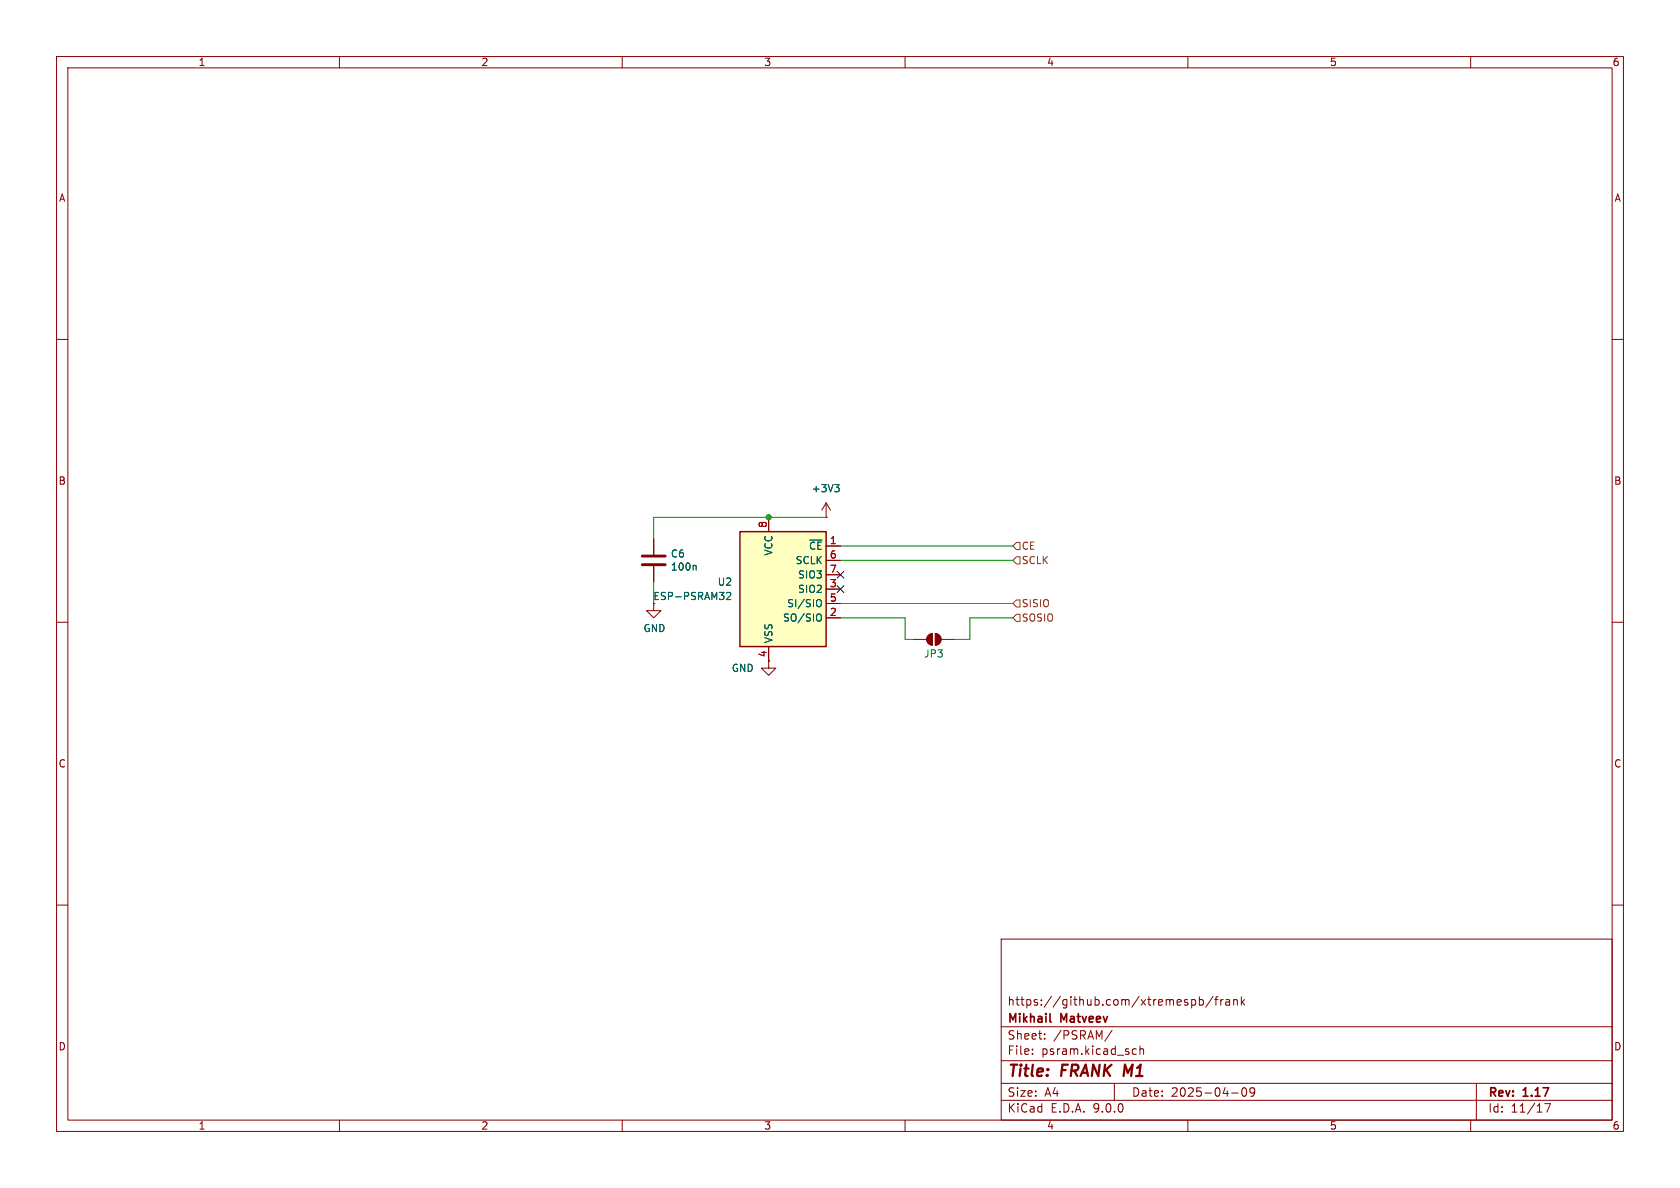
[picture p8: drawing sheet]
<svg xmlns="http://www.w3.org/2000/svg" width="297mm" height="210mm" viewBox="0 0 297 210" stroke-linecap="round" stroke-linejoin="round" font-family="sans-serif">
<g fill="none" stroke="#840000" stroke-width=".18">
<path d="M10 10h277v190h-277zM12 12h273v186h-273zM60 10v2M110 10v2M160 10v2M210 10v2M260 10v2M10 60h2M285 60h2M115.6 95.3v2.7M10 110h2M115.6 100.1v2.8"/>
<path d="M285 110h2M10 160h2M177 166h108v32h-108zM210.7 176.8l.4-.1 .3 .3v.4l-.2 .2h-.5M212 176.8l.5-.1 .2 .3v.4l-.1 .2h-.6M212 176.2v1.5M214.5 176.1l-1.3 2M214.7 176.7h.6M215.3 176.2l-.3 .2v1.3M215.8 176.7v1M216.2 176.7l-.2 .1-.2 .2M216.7 176.8h.6l.1 .9"/>
<path d="M217.4 177.1h-.5a.29 .29 0 0 0-.2 .3 .29 .29 0 0 0 .2 .3l.5-.1M218.1 176.8l.2-.1 .4 .1v.9M218.1 176.7v1M219.5 176.2v1.5M219.6 177.1l.4 .6M220 176.7l-.5 .6M285 160h2M60 198v2M110 198v2M160 198v2M177 194.5h108M177 191.5h108"/>
<path d="M177 187.5h108M177 181.5h108M182.5 186.3v.1M182.5 185.5v.1M184.7 183.6v.1M184.7 182.8v.1M196.6 182.1l-1.3 2M197 191.5v3M200.3 186.3h.6M200.3 185.5h.6M201.5 185.5l.2-.1 .4 .1 .1 .9M201.5 184.9v1.5"/>
<path d="M210 198v2M217.7 193.2h1.2M219.7 192.4l.2-.1a.81 .81 0 0 1 .6 .6 .81 .81 0 0 1-.3 .8l-.2 .1a.81 .81 0 0 1-.3-1.4zM221.8 192.9l-.3 .3h-.3l-.2-.3 .1-.5 .4-.1 .2 .1a.99 .99 0 0 1-.3 1.4h-.3M260 198v2M261 191.5v6.5M273.1 195.1h1l-.6 1.5"/>
</g>
<path d="M185.6 180.5l.2 .2" fill="none" stroke="#840000" stroke-width=".3"/>
<path d="M113.5 98.3h4.1M113.5 99.8h4.1" fill="none" stroke="#840000" stroke-width=".51"/>
<path d="M122.9 99.9l.2 .2v.7" fill="none" stroke="#006464" stroke-width=".18"/>
<path d="M130.8 94h15.2v20.3h-15.2z" fill="#ffffc2"/>
<path d="M130.8 94h15.2v20.3h-15.2z" fill="none" stroke="#840000" stroke-width=".25"/>
<g fill="none" stroke="#840000" stroke-width=".18">
<path d="M115.6 95.3v2.7M135.9 91.4v2.6M146 91.4h.1M146 96.5h2.6M146 99.1h2.6M146 88.9l-.7 1.3M146 88.9l.8 1.3M146 88.9v2.5M115.6 106.7v1.3h1.2l-1.2 1.2-1.3-1.2h1.3M115.6 100.1v2.8M135.9 114.3v3.8h1.3l-1.3 1.3-1.3-1.3h1.3M146 101.6h2.6"/>
<path d="M146 104.1h2.6M146 106.7h2.6M146 109.2h2.6M161.3 113h2.5M164.1 112.3l.7-.3v2a1.02 1.02 0 0 1-.9-.6 1.02 1.02 0 0 1 .2-1.1zM165.4 112a1.02 1.02 0 0 1 1 1 1.02 1.02 0 0 1-1 1zM166.4 113h2.5"/>
</g>
<path d="M122.9 99.9l.2 .2v.7M147.6 85.7h.7l-.4 .5M148.1 86.2l.2 .2v.3l-.2 .2M128.5 104.8l.4-.1 .3 .4-.8 .9h.8M144.7 106a.43 .43 0 0 1 .5 .4v.4a.43 .43 0 0 1-.5 .5M144.9 108.5l.1 .1a.81 .81 0 0 1-.1 1.2" fill="none" stroke="#006464" stroke-width=".18"/>
<g fill="#840000" stroke="#840000" stroke-width=".18">
<path d="M164.1 112.3l.7-.3v2a1.02 1.02 0 0 1-.9-.6 1.02 1.02 0 0 1 .2-1.1z"/>
<path d="M165.4 112a1.02 1.02 0 0 1 1 1 1.02 1.02 0 0 1-1 1z"/>
</g>
<path d="M179.7 95.9h.6v1.3h-.6l-.6-.7zM179.7 98.4h.6v1.3h-.6l-.6-.6zM179.7 108.6h.6v1.3h-.6l-.6-.7zM179.7 106h.6v1.3h-.6l-.6-.6z" fill="none" stroke="#725600" stroke-width=".18"/>
<path d="M146 91.4h-30.4v3.9M148.6 96.5h30.5M148.6 99.1h30.5M115.6 102.9v3.8M148.6 109.2h11.4v3.8h1.3M148.6 106.7h30.5M179.1 109.2h-7.7v3.8h-2.5" fill="none" stroke="#009600" stroke-width=".18"/>
<path d="M148 103.5l1.2 1.2M148 101l1.2 1.2M149.2 103.5l-1.2 1.2M149.2 101l-1.2 1.2" fill="none" stroke="#000084" stroke-width=".18"/>
<circle cx="135.9" cy="91.4" r=".46" fill="#009600" stroke="#009600" stroke-width=".18"/>
<g font-size="2.8" fill="#840000">
<text x="178" y="190.9">Title:</text>
<text x="187.7" y="190.9">FRANK M1</text>
</g>
<g font-size="2.1" fill="#840000">
<text x="178" y="178">https://github.com/xtremespb/frank</text>
<text x="178" y="184">Sheet:</text>
<text x="178" y="181.2">Mikhail</text>
<text x="186.2" y="184">/PSRAM/</text>
<text x="187.6" y="181.2">Matveev</text>
<text x="178" y="186.7">File:</text>
<text x="184.1" y="186.7">psram.kicad_sch</text>
<text x="178" y="196.9">KiCad</text>
<text x="178" y="194.1">Size:</text>
<text x="184.7" y="194.1">A4</text>
<text x="185.7" y="196.9">E.D.A.</text>
<text x="193.3" y="196.9">9.0.0</text>
<text x="200" y="194.1">Date:</text>
<text x="207" y="194.1">2025-04-09</text>
<text x="263" y="194.3">Rev:</text>
<text x="263" y="196.9">Id:</text>
<text x="267.1" y="196.9">11/17</text>
<text x="269.4" y="194.3">1.17</text>
</g>
<g font-size="1.8" fill="#840000">
<text x="35" y="11.9">1</text>
<text x="85" y="11.9">2</text>
<text x="135" y="11.9">3</text>
<text x="185" y="11.9">4</text>
<text x="235" y="11.9">5</text>
<text x="285" y="11.9">6</text>
<text x="10.3" y="35.9">A</text>
<text x="285.3" y="35.9">A</text>
<text x="10.3" y="85.9">B</text>
<text x="285.3" y="85.9">B</text>
<text x="10.3" y="135.9">C</text>
<text x="285.3" y="135.9">C</text>
<text x="10.3" y="185.9">D</text>
<text x="285.3" y="185.9">D</text>
<text x="35" y="199.9">1</text>
<text x="85" y="199.9">2</text>
<text x="135" y="199.9">3</text>
<text x="185" y="199.9">4</text>
<text x="235" y="199.9">5</text>
<text x="285" y="199.9">6</text>
</g>
<g font-size="1.8" fill="#006464">
<text x="143.4" y="87.2">+3V3</text>
<text x="118.5" y="98.8">C6</text>
<text x="118.5" y="101.1">100n</text>
<text x="136.8" y="98.3" transform="rotate(-90 136.8 98.3)">VCC</text>
<text x="140.6" y="99.9">SCLK</text>
<text x="142.9" y="97.4">~{CE}</text>
<text x="115.4" y="106.3">ESP-PSRAM32</text>
<text x="126.8" y="103.7">U2</text>
<text x="139" y="107.5">SI/SIO</text>
<text x="141" y="102.5">SIO3</text>
<text x="141" y="105">SIO2</text>
<text x="113.7" y="111.9">GND</text>
<text x="136.8" y="113.8" transform="rotate(-90 136.8 113.8)">VSS</text>
<text x="138.3" y="110.1">SO/SIO</text>
<text x="129.3" y="119">GND</text>
<text x="163.3" y="116.4">JP3</text>
</g>
<g font-size="1.8" fill="#a90000">
<text x="135.6" y="93.4" transform="rotate(-90 135.6 93.4)">8</text>
<text x="146.6" y="96.3">1</text>
<text x="146.6" y="98.8">6</text>
<text x="146.6" y="101.3">7</text>
<text x="146.6" y="103.9">3</text>
<text x="146.6" y="106.4">5</text>
<text x="146.6" y="109">2</text>
<text x="135.6" y="116.3" transform="rotate(-90 135.6 116.3)">4</text>
</g>
<g font-size="1.8" fill="#725600">
<text x="180.5" y="97.4">CE</text>
<text x="180.5" y="99.9">SCLK</text>
<text x="180.5" y="107.5">SISIO</text>
<text x="180.5" y="110.1">SOSIO</text>
</g>
</svg>
